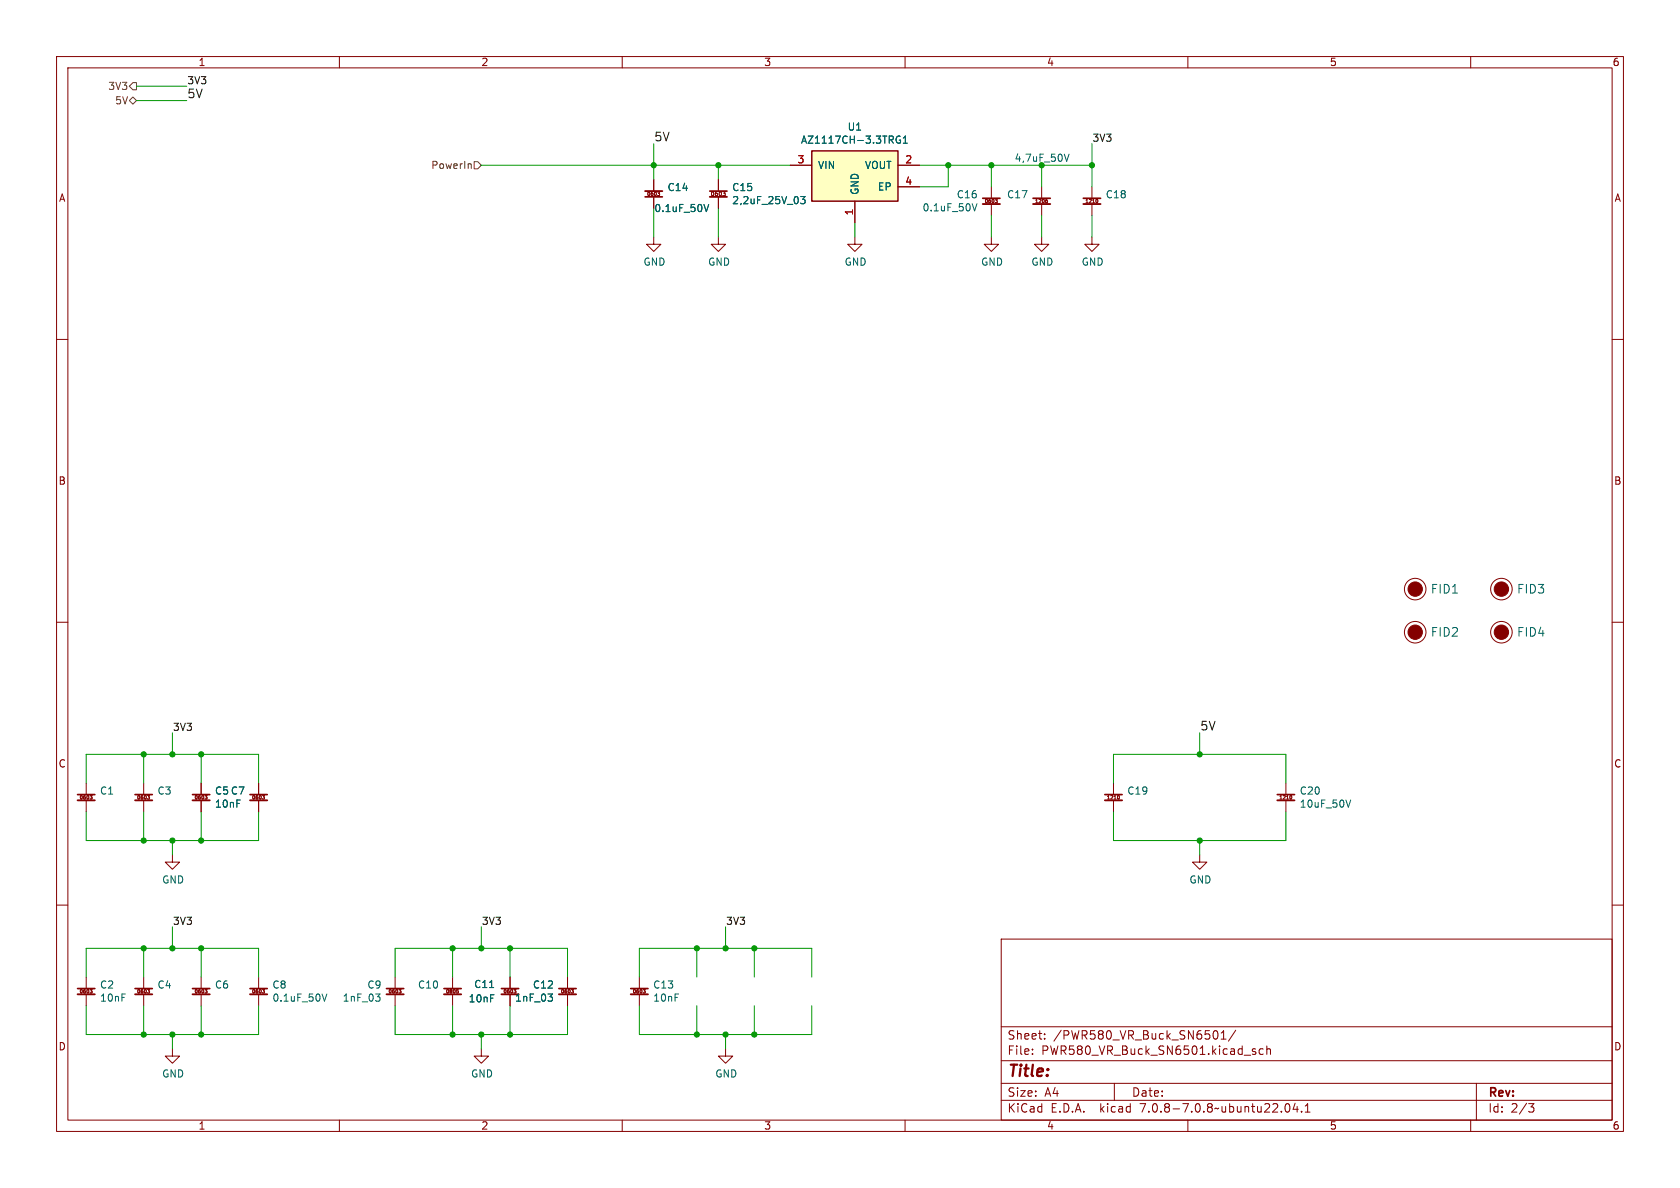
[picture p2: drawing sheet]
<svg xmlns="http://www.w3.org/2000/svg" width="297mm" height="210mm" viewBox="0 0 297 210" stroke-linecap="round" stroke-linejoin="round" font-family="sans-serif">
<g fill="none" stroke="#840000" stroke-width=".18">
<path d="M10 10h277v190h-277zM12 12h273v186h-273zM60 10v2M110 10v2M160 10v2M210 10v2M260 10v2M115.6 31.8v2M115.6 34.9v1.9M116.2 34h.4l-.2 .2h.2v.2l-.3 .2M127 31.8v1.9M127 34.8v2"/>
<path d="M127.8 33.9h.4l-.2 .3h.2v.3M128.2 34.6h-.3M128.2 34.5v.1M139.7 29.2h3.8M151.1 35.6v3.8M158.7 29.2h3.9M158.7 33h3.9M175.3 33v1.9M175.3 36.1v2M175.9 35.2h.4l-.2 .3h.2v.2l-.3 .1M184.1 33v1.9M184.1 36.1v2"/>
<path d="M185 35.5l.2 .1v.2h-.2M185.1 35.2l-.1 .1M193 33v1.9M193 36.1v2M193.8 35.3l.1-.1a.3 .3 0 0 1 .2 .3 .3 .3 0 0 1-.3 .3M10 60h2M115.6 41.9v1.3h1.2l-1.2 1.3-1.3-1.3h1.3M127 41.9v1.3h1.3l-1.3 1.3-1.3-1.3h1.3M151.1 41.9v1.3h1.3l-1.3 1.3-1.2-1.3h1.2M175.3 41.9v1.3h1.2l-1.2 1.3-1.3-1.3h1.3M184.1 41.9v1.3h1.3l-1.3 1.3-1.2-1.3h1.2M193 41.9v1.3h1.3l-1.3 1.3-1.2-1.3h1.2"/>
<path d="M285 60h2M10 110h2M285 110h2M15.2 138.4v1.9M25.4 138.4v1.9M35.6 138.4v1.9M45.7 138.4v1.9M196.8 138.4v1.9M227.3 138.4v1.9M10 160h2M15.2 141.5v2M15.9 140.6h.4l-.2 .3h.2v.2l-.3 .1"/>
<path d="M25.4 141.5v2M26.1 140.6h.3l-.2 .3h.2v.2l-.2 .1M30.5 151.1v1.3h1.2l-1.2 1.3-1.3-1.3h1.3M35.6 141.5v2M36.2 140.6h.4l-.2 .3h.2v.2l-.3 .1M45.7 141.5v2M46.4 140.6h.4l-.2 .3h.1l.1 .2-.3 .1M196.8 141.5v2M197.6 140.7h.2M197.8 140.7h.1M197.8 140.7a.29 .29 0 0 1 .1 .3 .29 .29 0 0 1-.3 .2M212.1 151.1v1.3h1.3l-1.3 1.3-1.3-1.3h1.3"/>
<path d="M227.3 141.5v2M228.1 140.7l.1-.1a.3 .3 0 0 1 .2 .3 .3 .3 0 0 1-.3 .3M285 160h2M15.2 172.7v1.9M15.2 175.8v2M15.9 174.9h.4l-.2 .3h.2v.2l-.3 .1M25.4 172.7v1.9M25.4 175.8v2M26.1 174.9h.3l-.2 .3h.2v.2l-.2 .1M35.6 172.7v1.9M35.6 175.8v2M36.2 174.9h.4l-.2 .3h.2v.2l-.3 .1"/>
<path d="M45.7 172.7v1.9M45.7 175.8v2M46.4 174.9h.4l-.2 .3h.1M46.7 175.2h.1M46.7 175.2v.3h-.2M69.8 172.7v1.9M69.8 175.8v2M70.5 174.9h.4l-.2 .3h.1M70.8 175.2h.1M70.9 175.2v.3h-.3M80 172.7v1.9M80 175.8v2"/>
<path d="M80.7 174.9h.3M80.8 175.2h.2M81 175.2h.1M81 175.2v.3h-.2M90.2 172.7v1.9M90.2 175.8v2M90.8 174.9h.4l-.2 .3h.2M91.2 175.2h.1M91.2 175.2v.2M100.3 172.7v1.9M100.3 175.8v2M101 174.9h.4l-.2 .3h.1l.1 .2-.3 .1"/>
<path d="M113 172.7v1.9M113 175.8v2M113.7 174.9h.4l-.2 .3h.1M114 175.2h.1M114 175.2v.3h-.2M177 166h108v32h-108zM30.5 185.4v1.3h1.2l-1.2 1.3-1.3-1.3h1.3M60 198v2M85.1 185.4v1.3h1.3l-1.3 1.3-1.3-1.3h1.3M110 198v2M128.3 185.4v1.3h1.2l-1.2 1.3-1.3-1.3h1.3M160 198v2"/>
<path d="M177 194.5h108M177 191.5h108M177 187.5h108M177 181.5h108M182.5 186.3v.1M182.5 185.5v.1M184.7 183.6v.1M184.7 182.8v.1M197 191.5v3M210 198v2M215 182.2a.94 .94 0 0 1 0 1.5M215.9 183.7h.8"/>
<path d="M215.9 182.6l.4-.4v1.5M218.5 182.1l-1.3 2M221.5 185.8l.5 .2v.2l-.2 .2-.4-.1M221.5 185.5h.5M223.3 185.5l-.4-.1-.3 .3v.4l.1 .2h.6M224 185.5l.2-.1 .3 .1 .1 .9M224 184.9v1.5M227.3 195.2l.2-.1a.81 .81 0 0 1 .6 .6 .81 .81 0 0 1-.3 .8l-.1 .1a.81 .81 0 0 1-.4-1.4zM229 195l-.4 1.1h.9M229.3 195.6v1M230.1 196.5v.1M230.7 196.6h.9"/>
<path d="M230.7 195.5l.5-.4v1.5M260 198v2M261 191.5v6.5M270.2 195.1h1l-.5 .6 .4 .1 .1 .5-.3 .3h-.4"/>
<circle cx="250.2" cy="104.1" r="1.9"/>
<circle cx="250.2" cy="111.8" r="1.9"/>
<circle cx="265.4" cy="111.8" r="1.9"/>
<circle cx="265.4" cy="104.1" r="1.9"/>
</g>
<g fill="none" stroke="#840000" stroke-width=".33">
<path d="M114 33.8h3.1M125.5 34.8h3M173.7 36.1h3.1M182.6 36.1h3.1M191.5 36.1h3.1M13.7 141.5h3.1M23.9 141.5h3M34 141.5h3.1M44.2 141.5h3M195.3 141.5h3.1M225.8 141.5h3.1M13.7 175.8h3.1"/>
<path d="M23.9 175.8h3M34 175.8h3.1M44.2 175.8h3M68.3 175.8h3.1M78.5 175.8h3M88.6 175.8h3.1M98.8 175.8h3.1M111.5 175.8h3.1"/>
</g>
<g fill="none" stroke="#840000" stroke-width=".3">
<path d="M114 34.8h3.1M125.5 33.8h3M173.7 35.1h3.1M182.6 35.1h3.1M191.5 35.1h3.1M13.7 140.5h3.1M23.9 140.5h3M34 140.5h3.1M44.2 140.5h3M195.3 140.5h3.1M225.8 140.5h3.1M13.7 174.8h3.1"/>
<path d="M23.9 174.8h3M34 174.8h3.1M44.2 174.8h3M68.3 174.8h3.1M78.5 174.8h3M88.6 174.8h3.1M98.8 174.8h3.1M111.5 174.8h3.1"/>
</g>
<g fill="none" stroke="#006464" stroke-width=".18">
<path d="M124.5 36.1l.4 1.3 .4-1.3M141.5 34.7h.8l-.4 .5 .4 .1v.6l-.2 .1-.6-.1M159.1 24.1a.59 .59 0 0 0-.7 .6 .59 .59 0 0 0 .7 .6l.1-.5h-.2M159.7 25.3h.7M159.7 24.4l.4-.4v1.3M171.9 36l.4 1.3 .4-1.3M188.2 27.2l.4 1.3 .4-1.3M238.8 141.4l-.4 1.3M56.9 175.7l.5 1.3 .4-1.3M66.4 175.7h.8l-.4 .5M66.9 176.2l.3 .2v.3l-.3 .3M86.6 174.6h.7"/>
<path d="M96.9 175.7h.8l-.5 .5M97.4 176.2l.3 .2v.3l-.3 .3"/>
</g>
<g fill="#840000" stroke="#840000" stroke-width=".18">
<circle cx="265.4" cy="104.1" r="1.27"/>
<circle cx="250.2" cy="111.8" r="1.27"/>
<circle cx="250.2" cy="104.1" r="1.27"/>
<circle cx="265.4" cy="111.8" r="1.27"/>
</g>
<path d="M143.5 26.7h15.2v8.9h-15.2z" fill="#ffffc2" stroke="#ffffc2" stroke-width=".18"/>
<path d="M143.5 26.7h15.2v8.9h-15.2z" fill="none" stroke="#840000" stroke-width=".25"/>
<path d="M22.9 17.8l.6-.7 .6 .7-.6 .6zM23.5 14.6h.6v1.3h-.6l-.6-.7zM83 28.9l.3 .2v.7M83.8 28.6h.7l.6 .6-.6 .6h-.7z" fill="none" stroke="#725600" stroke-width=".18"/>
<g fill="none" stroke="#009600" stroke-width=".18">
<path d="M24.1 17.8h8.9M24.1 15.2h8.9M85.1 29.2h54.6M115.6 25.4v6.4M115.6 36.8v5.1M127 29.2v2.6M127 36.8v5.1M151.1 39.4v2.5M162.6 29.2h30.4M167.6 29.2v3.8h-5M175.3 29.2v3.8M175.3 38.1v3.8"/>
<path d="M184.1 29.2v3.8M184.1 38.1v3.8M193 25.4v7.6M193 38.1v3.8M15.2 138.4v-5h30.5v5M25.4 133.4v5M30.5 129.5v3.9M35.6 133.4v5M196.8 138.4v-5h30.5v5M212.1 129.5v3.9M15.2 143.5v5.1h30.5v-5.1M25.4 143.5v5.1"/>
<path d="M30.5 148.6v2.5M35.6 143.5v5.1M196.8 143.5v5.1h30.5v-5.1M212.1 148.6v2.5M15.2 172.7v-5.1h30.5v5.1M15.2 177.8v5.1h30.5v-5.1M25.4 167.6v5.1M25.4 177.8v5.1M30.5 163.8v3.8M35.6 167.6v5.1M35.6 177.8v5.1M69.8 172.7v-5.1h30.5v5.1"/>
<path d="M69.8 177.8v5.1h30.5v-5.1M80 167.6v5.1M80 177.8v5.1M85.1 163.8v3.8M90.2 167.6v5.1M90.2 177.8v5.1M113 172.7v-5.1h30.5v5.1M113 177.8v5.1h30.5v-5.1M123.2 167.6v5.1M123.2 177.8v5.1M128.3 163.8v3.8M133.3 167.6v5.1"/>
<path d="M133.3 177.8v5.1M30.5 182.9v2.5M85.1 182.9v2.5M128.3 182.9v2.5"/>
</g>
<g fill="#009600" stroke="#009600" stroke-width=".18">
<circle cx="85.1" cy="167.6" r=".46"/>
<circle cx="90.2" cy="167.6" r=".46"/>
<circle cx="85.1" cy="182.9" r=".46"/>
<circle cx="90.2" cy="182.9" r=".46"/>
<circle cx="80" cy="167.6" r=".46"/>
<circle cx="80" cy="182.9" r=".46"/>
<circle cx="128.3" cy="167.6" r=".46"/>
<circle cx="123.2" cy="167.6" r=".46"/>
<circle cx="128.3" cy="182.9" r=".46"/>
<circle cx="123.2" cy="182.9" r=".46"/>
<circle cx="133.3" cy="182.9" r=".46"/>
<circle cx="133.3" cy="167.6" r=".46"/>
<circle cx="212.1" cy="148.6" r=".46"/>
<circle cx="212.1" cy="133.4" r=".46"/>
<circle cx="35.6" cy="133.4" r=".46"/>
<circle cx="30.5" cy="133.4" r=".46"/>
<circle cx="25.4" cy="148.6" r=".46"/>
<circle cx="25.4" cy="133.4" r=".46"/>
<circle cx="175.3" cy="29.2" r=".46"/>
<circle cx="115.6" cy="29.2" r=".46"/>
<circle cx="193" cy="29.2" r=".46"/>
<circle cx="167.6" cy="29.2" r=".46"/>
<circle cx="127" cy="29.2" r=".46"/>
<circle cx="25.4" cy="167.6" r=".46"/>
<circle cx="35.6" cy="167.6" r=".46"/>
<circle cx="30.5" cy="167.6" r=".46"/>
<circle cx="25.4" cy="182.9" r=".46"/>
<circle cx="30.5" cy="182.9" r=".46"/>
<circle cx="35.6" cy="182.9" r=".46"/>
<circle cx="30.5" cy="148.6" r=".46"/>
<circle cx="35.6" cy="148.6" r=".46"/>
</g>
<text font-size="2.8" fill="#840000" x="178" y="190.9">Title:</text>
<g font-size="2.1" fill="#0f0f0f">
<text x="33" y="17.5">5V</text>
<text x="115.6" y="25.1">5V</text>
<text x="212.1" y="129.2">5V</text>
</g>
<g font-size="2.1" fill="#006464">
<text x="252.9" y="105.1">FID1</text>
<text x="268.1" y="105.1">FID3</text>
<text x="252.9" y="112.8">FID2</text>
<text x="268.1" y="112.8">FID4</text>
</g>
<g font-size="2.1" fill="#840000">
<text x="178" y="184">Sheet:</text>
<text x="186.2" y="184">/PWR580_VR_Buck_SN6501/</text>
<text x="178" y="186.7">File:</text>
<text x="184.1" y="186.7">PWR580_VR_Buck_SN6501.kicad_sch</text>
<text x="178" y="196.9">KiCad</text>
<text x="178" y="194.1">Size:</text>
<text x="184.7" y="194.1">A4</text>
<text x="185.7" y="196.9">E.D.A.</text>
<text x="194.6" y="196.9">kicad</text>
<text x="200" y="194.1">Date:</text>
<text x="201.8" y="196.9">7.0.8-7.0.8~ubuntu22.04.1</text>
<text x="263" y="194.3">Rev:</text>
<text x="263" y="196.9">Id:</text>
<text x="267.1" y="196.9">2/3</text>
</g>
<g font-size="1.8" fill="#840000">
<text x="35" y="11.9">1</text>
<text x="85" y="11.9">2</text>
<text x="135" y="11.9">3</text>
<text x="185" y="11.9">4</text>
<text x="235" y="11.9">5</text>
<text x="285" y="11.9">6</text>
<text x="10.3" y="35.9">A</text>
<text x="285.3" y="35.9">A</text>
<text x="10.3" y="85.9">B</text>
<text x="285.3" y="85.9">B</text>
<text x="10.3" y="135.9">C</text>
<text x="285.3" y="135.9">C</text>
<text x="10.3" y="185.9">D</text>
<text x="285.3" y="185.9">D</text>
<text x="35" y="199.9">1</text>
<text x="85" y="199.9">2</text>
<text x="135" y="199.9">3</text>
<text x="185" y="199.9">4</text>
<text x="235" y="199.9">5</text>
<text x="285" y="199.9">6</text>
</g>
<g font-size="1.8" fill="#725600">
<text x="19" y="16.1">3V3</text>
<text x="20.3" y="18.6">5V</text>
<text x="76.1" y="30.1">PowerIn</text>
</g>
<g font-size="1.8" fill="#0f0f0f">
<text x="33" y="15">3V3</text>
<text x="193" y="25.1">3V3</text>
<text x="30.5" y="129.3">3V3</text>
<text x="30.5" y="163.6">3V3</text>
<text x="85.1" y="163.6">3V3</text>
<text x="128.3" y="163.6">3V3</text>
</g>
<g font-size="1.8" fill="#006464">
<text x="149.8" y="23.3">U1</text>
<text x="141.5" y="25.6">AZ1117CH-3.3TRG1</text>
<text x="117.9" y="34">C14</text>
<text x="129.3" y="34">C15</text>
<text x="144.5" y="30.1">VIN</text>
<text x="152" y="34.5" transform="rotate(-90 152 34.5)">GND</text>
<text x="152.8" y="30.1">VOUT</text>
<text x="155.1" y="33.9">EP</text>
<text x="169" y="35.3">C16</text>
<text x="177.9" y="35.3">C17</text>
<text x="195.4" y="35.3">C18</text>
<text x="115.6" y="37.7">0.1uF_50V</text>
<text x="129.3" y="36.3">2,2uF_25V_03</text>
<text x="163" y="37.6">0.1uF_50V</text>
<text x="113.7" y="47.2">GND</text>
<text x="125.1" y="47.2">GND</text>
<text x="149.2" y="47.2">GND</text>
<text x="173.4" y="47.2">GND</text>
<text x="182.2" y="47.2">GND</text>
<text x="191.1" y="47.2">GND</text>
<text x="17.6" y="140.7">C1</text>
<text x="27.7" y="140.7">C3</text>
<text x="37.9" y="140.7">C5 C7</text>
<text x="37.9" y="143">10nF</text>
<text x="199.2" y="140.7">C19</text>
<text x="229.7" y="140.7">C20</text>
<text x="229.7" y="143">10uF_50V</text>
<text x="28.6" y="156.4">GND</text>
<text x="210.2" y="156.4">GND</text>
<text x="17.6" y="175">C2</text>
<text x="17.6" y="177.3">10nF</text>
<text x="27.7" y="175">C4</text>
<text x="37.9" y="175">C6</text>
<text x="48.1" y="175">C8</text>
<text x="48.1" y="177.3">0.1uF_50V</text>
<text x="60.5" y="177.3">1nF_03</text>
<text x="64.8" y="175">C9</text>
<text x="73.8" y="175">C10</text>
<text x="82.8" y="177.4">10nF</text>
<text x="83.7" y="174.9">C11</text>
<text x="91" y="177.3">1nF_03</text>
<text x="94.1" y="175">C12</text>
<text x="115.4" y="175">C13</text>
<text x="115.4" y="177.3">10nF</text>
<text x="28.6" y="190.7">GND</text>
<text x="83.2" y="190.7">GND</text>
<text x="126.4" y="190.7">GND</text>
</g>
<g font-size="1.8" fill="#a90000">
<text x="140.9" y="29">3</text>
<text x="159.9" y="29">2</text>
<text x="159.9" y="32.8">4</text>
<text x="150.9" y="38.2" transform="rotate(-90 150.9 38.2)">1</text>
</g>
<text font-size="1.8" fill="#009600" x="179.3" y="28.8">4,7uF_50V</text>
<text font-size="1" fill="#840000" x="125.5" y="34.9">0603</text>
<g font-size=".8" fill="#840000">
<text x="114.2" y="34.8">0603</text>
<text x="173.9" y="36.1">0603</text>
<text x="182.8" y="36.1">1206</text>
<text x="191.7" y="36.1">1210</text>
<text x="13.9" y="141.5">0603</text>
<text x="24.1" y="141.5">0603</text>
<text x="34.2" y="141.5">0603</text>
<text x="44.4" y="141.5">0603</text>
<text x="195.5" y="141.5">1210</text>
<text x="226" y="141.5">1210</text>
<text x="13.9" y="175.8">0603</text>
<text x="24.1" y="175.8">0603</text>
<text x="34.2" y="175.8">0603</text>
<text x="44.4" y="175.8">0603</text>
<text x="68.5" y="175.8">0603</text>
<text x="78.7" y="175.8">0805</text>
<text x="88.8" y="175.8">0603</text>
<text x="99" y="175.8">0603</text>
<text x="111.7" y="175.8">0603</text>
</g>
</svg>
